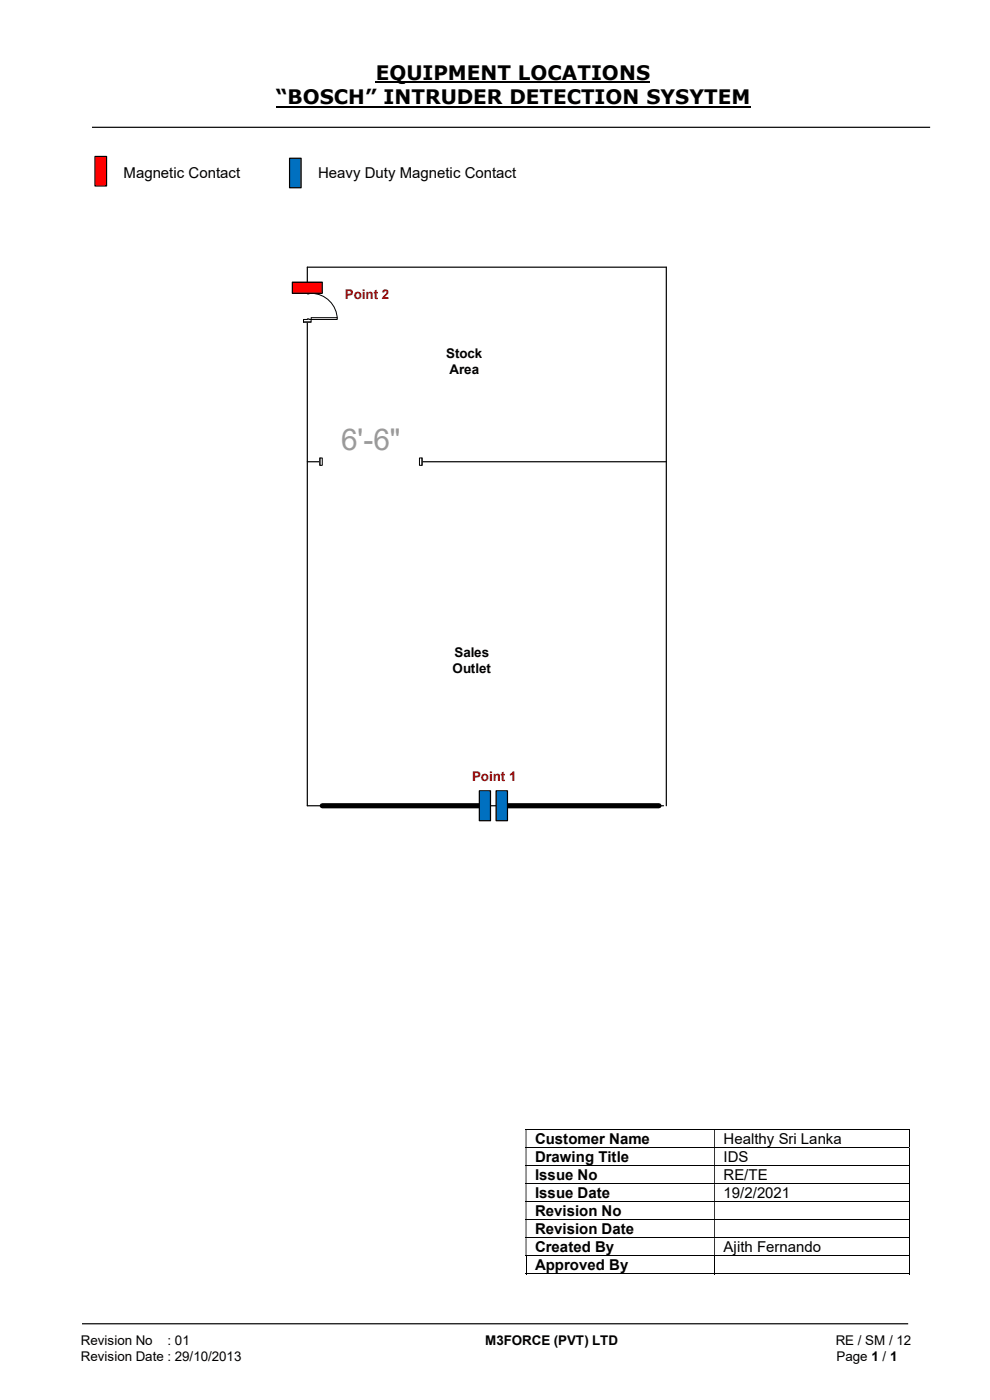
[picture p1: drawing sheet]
<svg xmlns="http://www.w3.org/2000/svg" width="210mm" height="297mm" viewBox="0 0 210 297" stroke-linecap="round" stroke-linejoin="round" font-family="sans-serif">
<path d="M79.7 17.5h58.2M58.5 22.6h100.7" fill="none" stroke="#000" stroke-width=".42"/>
<path d="M19.5 27h177.8M65.2 98h76.2M140.8 170.9h-75.6v-114.2h76.2v114.2M17.4 280.8h175.3" fill="none" stroke="#000" stroke-width=".25"/>
<g fill="none" stroke="#000" stroke-width=".21">
<path d="M111.5 239.6h81.3M192.9 239.7v3.7M111.5 243.5h81.3M111.5 247.3h81.3M111.5 251.1h81.3M111.5 254.9h81.3M111.5 258.7h81.3M192.9 243.5v3.7M192.9 247.4v3.6M192.9 251.2v3.6M192.9 255v3.7M192.9 258.8v3.7"/>
<path d="M111.5 262.6h81.3M111.5 266.4h81.3M111.5 270.3h40M111.6 266.5v3.8M151.6 266.5v3.8M151.7 270.3h41.1M192.9 262.7v3.6M192.9 266.5v3.8"/>
</g>
<g fill="#000">
<path d="M192.8 239.5h.2v.2h-.2zM111.5 239.7h.2v3.7h-.2zM151.5 239.7h.2v3.7h-.2z" fill-rule="evenodd"/>
<path d="M192.8 243.4h.2v.1h-.2zM111.5 243.5h.2v3.7h-.2zM151.5 243.5h.2v3.7h-.2z" fill-rule="evenodd"/>
<path d="M192.8 247.2h.2v.2h-.2zM111.5 247.4h.2v3.6h-.2zM151.5 247.4h.2v3.6h-.2z" fill-rule="evenodd"/>
<path d="M192.8 251h.2v.2h-.2zM111.5 251.2h.2v3.6h-.2zM151.5 251.2h.2v3.6h-.2z" fill-rule="evenodd"/>
<path d="M192.8 254.8h.2v.2h-.2zM111.5 255h.2v3.7h-.2zM151.5 255h.2v3.7h-.2z" fill-rule="evenodd"/>
<path d="M192.8 258.7h.2v.1h-.2zM111.5 258.8h.2v3.7h-.2zM151.5 258.8h.2v3.7h-.2z" fill-rule="evenodd"/>
<path d="M192.8 262.5h.2v.2h-.2zM111.5 262.7h.2v3.6h-.2zM151.5 262.7h.2v3.6h-.2z" fill-rule="evenodd"/>
</g>
<path d="M192.8 266.3h.2v.2h-.2zM192.8 270.2h.2v.1h-.2z" fill="#000"/>
<path d="M68.4 170.9h34.9" fill="none" stroke="#000" stroke-width="1.1"/>
<path d="M64.3 61.7h1.7v6.6h-1.7z" fill="#fff"/>
<path d="M64.3 61.7h1.7v6.6h-1.7z" fill="none" stroke="#fff" stroke-width=".21"/>
<path d="M64.4 67.8v.5h1.6v-.5zM64.4 61.7h1.6v.5h-1.6z" fill-rule="evenodd" fill="#fff"/>
<path d="M65.2 67.8h-.8v.5h1.6v-.5h-.4M65.2 62.2h-.8v-.5h1.6v.5h-.4" fill="none" stroke="#000" stroke-width=".21"/>
<path d="M65.2 67.6v.2h.4v-.2zM65.2 62.2h.4v.2h-.4z" fill-rule="evenodd" fill="#fff"/>
<path d="M64.4 68.3h1.6M64.4 61.7h1.6M65.2 67.8v-.2h.4v.2M65.2 62.2v.2h.4v-.2M66 62.2a5.6 5.6 0 0 1 5.5 5.6" fill="none" stroke="#000" stroke-width=".21"/>
<path d="M66 67.4h5.5v.4h-5.5z" fill="#fff"/>
<path d="M66 67.4h5.5v.4h-5.5z" fill="none" stroke="#000" stroke-width=".21"/>
<path d="M67.9 97.1h21.6v1.7h-21.6z" fill="#fff"/>
<path d="M67.9 97.1h21.6v1.7h-21.6z" fill="none" stroke="#fff" stroke-width=".21"/>
<path d="M89 97.2v1.5h.5v-1.5zM67.9 97.2h.5v1.5h-.5z" fill-rule="evenodd" fill="#fff"/>
<path d="M67.9 97.2h.5v1.5h-.5zM67.9 97.2v1.5M89 97.2h.5v1.5h-.5zM89.5 97.2v1.5" fill="none" stroke="#000" stroke-width=".21"/>
<path d="M62 59.9h6.4v2.3h-6.4z" fill="#f00"/>
<path d="M62 59.9h6.4v2.3h-6.4z" fill="none" stroke="#000" stroke-width=".25"/>
<path d="M101.7 167.8h2.4v6.3h-2.4z" fill="#0070c0"/>
<path d="M101.7 167.8h2.4v6.3h-2.4z" fill="none" stroke="#000" stroke-width=".25"/>
<path d="M106.5 170.9h33.3" fill="none" stroke="#000" stroke-width="1.1"/>
<path d="M105.2 167.8h2.5v6.3h-2.5z" fill="#0070c0"/>
<path d="M105.2 167.8h2.5v6.3h-2.5z" fill="none" stroke="#000" stroke-width=".25"/>
<path d="M61.4 33.6h2.5v6.2h-2.5z" fill="#0070c0"/>
<path d="M61.4 33.6h2.5v6.2h-2.5z" fill="none" stroke="#000" stroke-width=".25"/>
<path d="M20.2 33.2h2.4v6.3h-2.4z" fill="#f00"/>
<path d="M20.2 33.2h2.4v6.3h-2.4z" fill="none" stroke="#000" stroke-width=".25"/>
<text font-size="6.3" fill="#9a9a9a" x="72.3" y="95.5">6'-6&quot;</text>
<g font-size="4.2">
<text x="79.7" y="17">EQUIPMENT LOCATIONS</text>
<text x="58.5" y="22.1">“BOSCH” INTRUDER DETECTION SYSYTEM</text>
</g>
<g font-size="3.2">
<text x="26.2" y="37.7">Magnetic Contact</text>
<text x="67.5" y="37.7">Heavy Duty Magnetic Contact</text>
<text x="113.5" y="242.7">Customer Name</text>
<text x="153.5" y="242.7">Healthy Sri Lanka</text>
<text x="113.5" y="246.5">Drawing Title</text>
<text x="113.5" y="250.3">Issue No</text>
<text x="153.5" y="246.5">IDS</text>
<text x="153.5" y="250.3">RE/TE</text>
<text x="113.5" y="254.2">Issue Date</text>
<text x="113.5" y="258">Revision No</text>
<text x="153.5" y="254.2">19/2/2021</text>
<text x="113.5" y="261.8">Revision Date</text>
<text x="113.5" y="265.6">Created By</text>
<text x="113.5" y="269.5">Approved By</text>
<text x="153.5" y="265.6">Ajith Fernando</text>
</g>
<g font-size="2.8" fill="#c00000">
<text x="73.2" y="63.5">Point 2</text>
<text x="100.2" y="165.8">Point 1</text>
</g>
<g font-size="2.8">
<text x="94.7" y="75.9">Stock</text>
<text x="95.4" y="79.3">Area</text>
<text x="96" y="142.8">Outlet</text>
<text x="96.4" y="139.4">Sales</text>
<text x="17.1" y="285.4">Revision No</text>
<text x="35.5" y="285.4">: 01</text>
<text x="102.9" y="285.4">M3FORCE (PVT) LTD</text>
<text x="177.3" y="285.4">RE / SM / 12</text>
<text x="17.1" y="288.7">Revision Date : 29/10/2013</text>
<text x="177.5" y="288.7">Page 1 / 1</text>
</g>
</svg>
